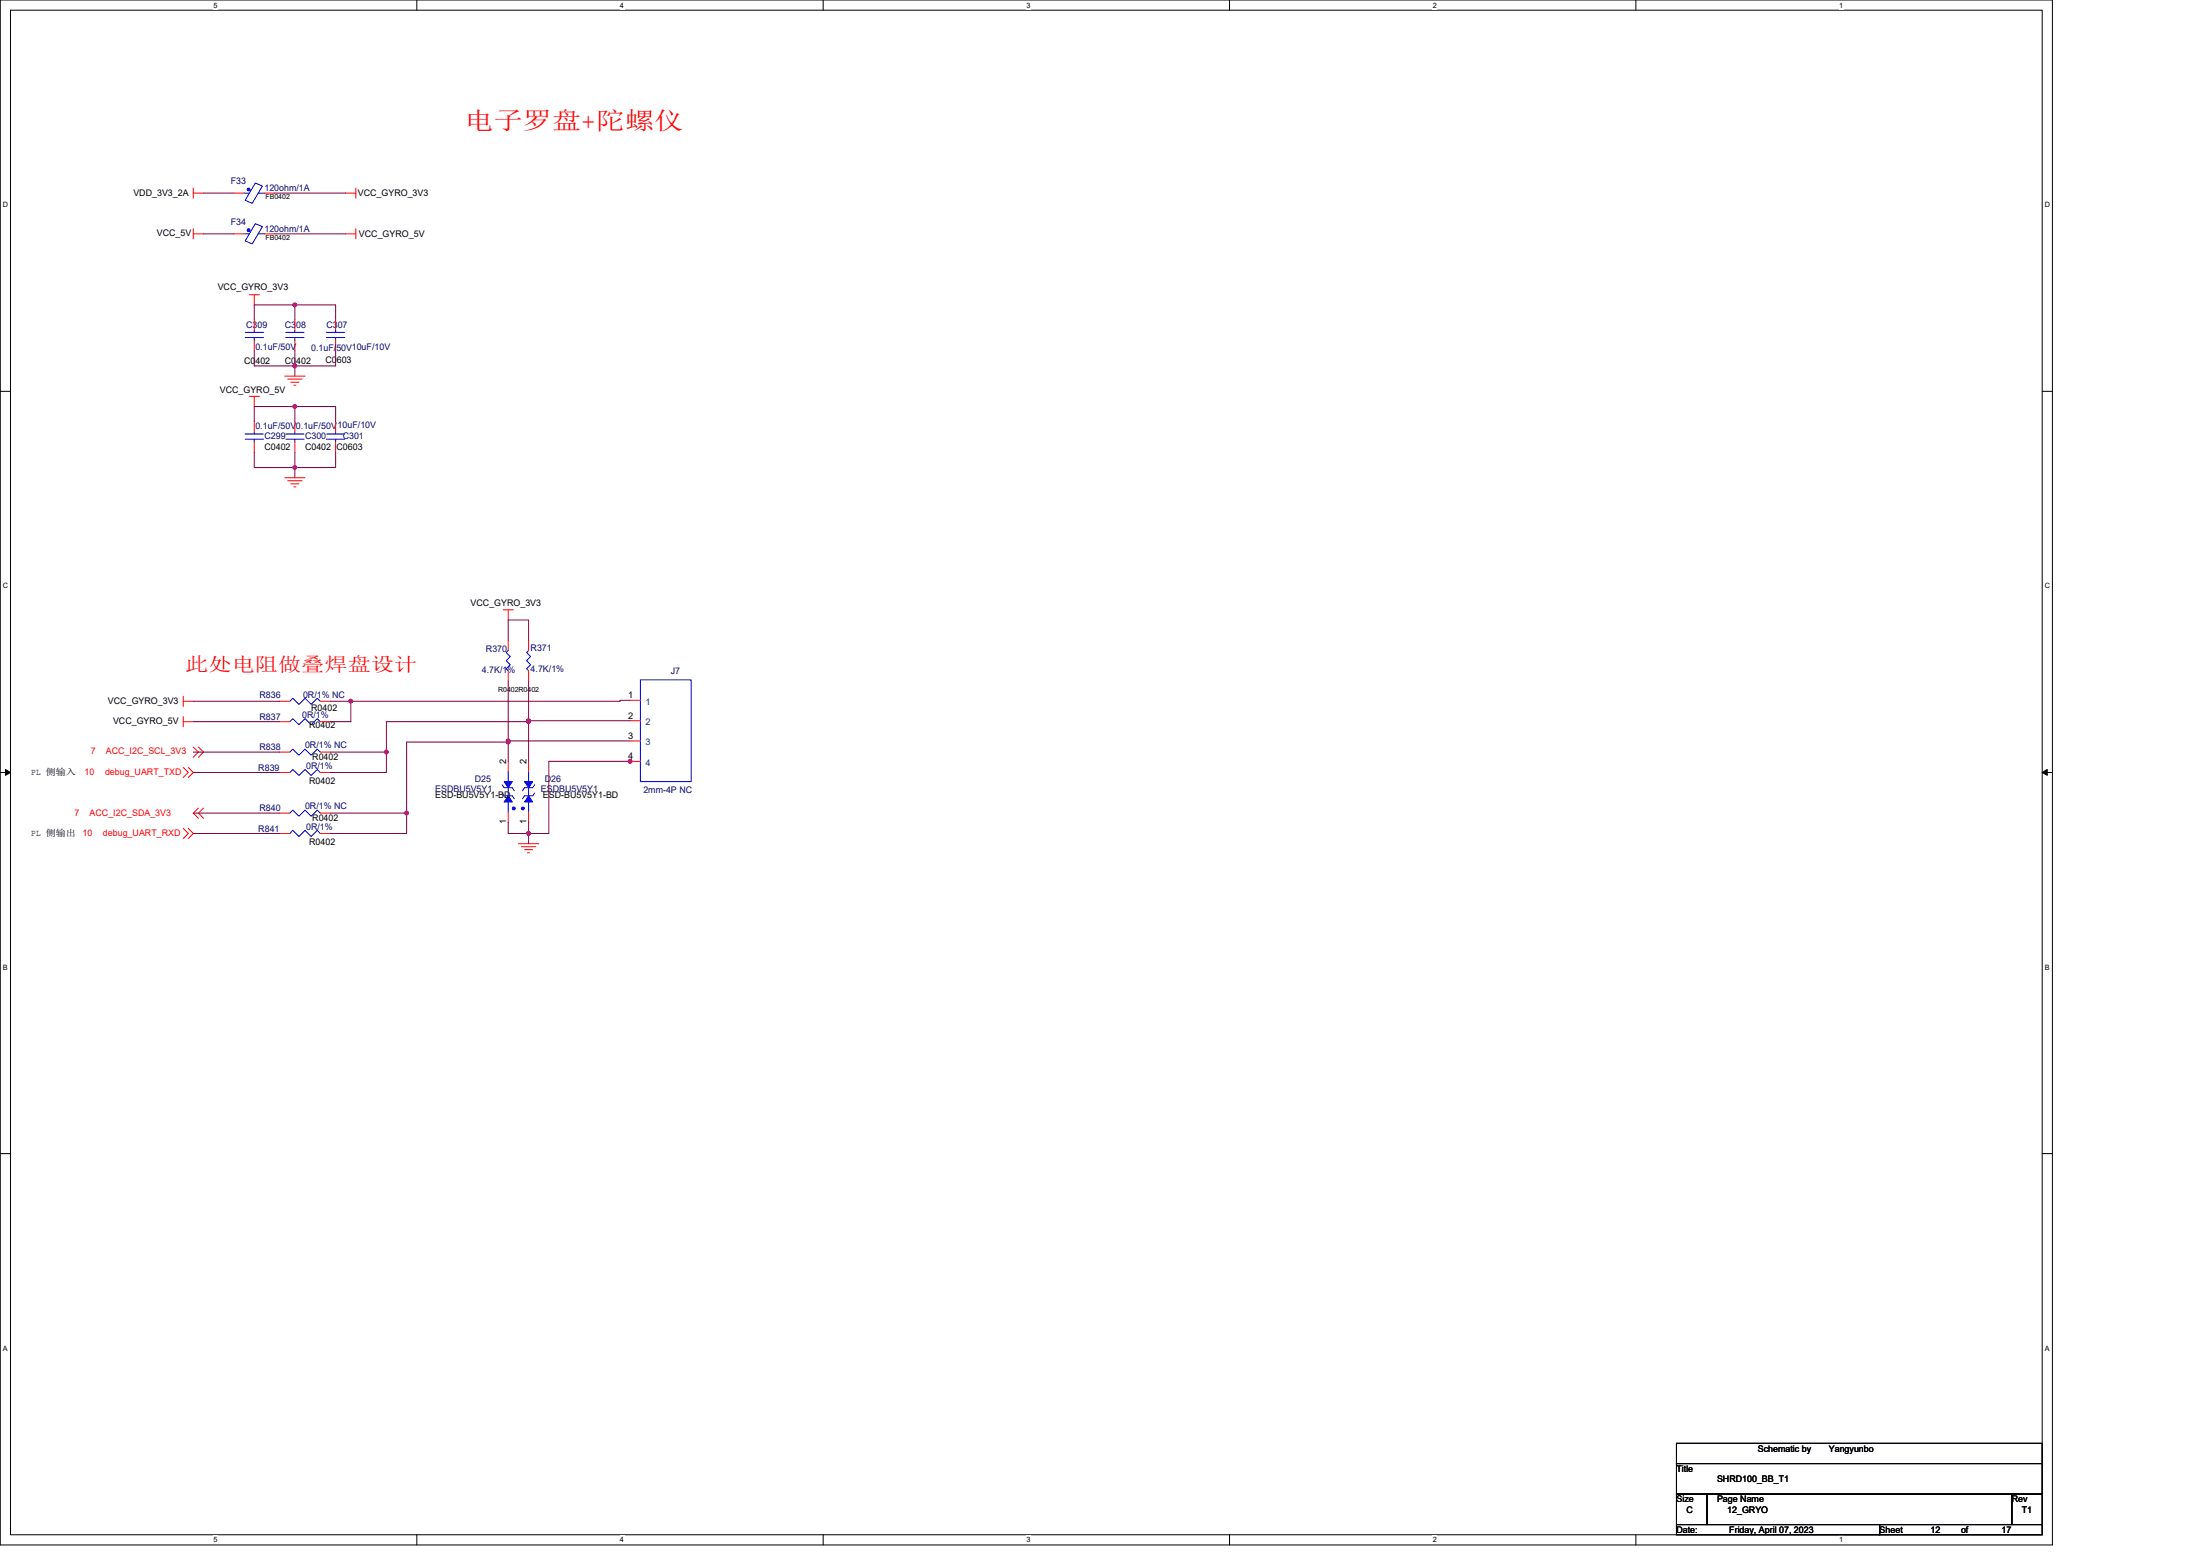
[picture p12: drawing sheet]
<svg xmlns="http://www.w3.org/2000/svg" width="297mm" height="210mm" viewBox="0 0 297 210" stroke-linecap="round" stroke-linejoin="round" font-family="sans-serif">
<path d="M0 0h277.1v208.5h-277.1zM1.4 1.4h274.3v205.7h-274.3z" fill="none" stroke="#000" stroke-width=".14"/>
<g fill="#fff">
<path d="M28.8 .1h.6v1.1h-.6z"/>
<path d="M28.8 207.3h.6v1.1h-.6z"/>
</g>
<path d="M56.3 0v1.4M56.3 207.1v1.4" fill="none" stroke="#000" stroke-width=".14"/>
<g fill="#fff">
<path d="M83.7 .1h.6v1.1h-.6z"/>
<path d="M83.7 207.3h.6v1.1h-.6z"/>
</g>
<path d="M111.1 0v1.4M111.1 207.1v1.4" fill="none" stroke="#000" stroke-width=".14"/>
<g fill="#fff">
<path d="M138.6 .1h.5v1.1h-.5z"/>
<path d="M138.6 207.3h.5v1.1h-.5z"/>
</g>
<path d="M166 0v1.4M166 207.1v1.4" fill="none" stroke="#000" stroke-width=".14"/>
<g fill="#fff">
<path d="M193.4 .1h.6v1.1h-.6z"/>
<path d="M193.4 207.3h.6v1.1h-.6z"/>
</g>
<path d="M220.9 0v1.4M220.9 207.1v1.4" fill="none" stroke="#000" stroke-width=".14"/>
<g fill="#fff">
<path d="M248.3 .1h.6v1.1h-.6z"/>
<path d="M248.3 207.3h.6v1.1h-.6z"/>
<path d="M.4 27.1h.7v1.1h-.7z"/>
<path d="M276.1 27.1h.7v1.1h-.7z"/>
<path d="M.4 78.5h.7v1.1h-.7z"/>
<path d="M276.1 78.5h.7v1.1h-.7z"/>
</g>
<path d="M0 52.8h1.4M275.7 52.8h1.4" fill="none" stroke="#000" stroke-width=".14"/>
<g fill="#fff">
<path d="M.4 130h.7v1.1h-.7z"/>
<path d="M276.1 130h.7v1.1h-.7z"/>
</g>
<path d="M0 104.2h1.4M275.7 104.2h1.4" fill="none" stroke="#000" stroke-width=".14"/>
<path d="M.7 103.8l.7 .4-.7 .4zM275.7 104.2l.7-.4v.8z" fill="#000" stroke="#000" stroke-width=".14"/>
<g fill="#fff">
<path d="M.4 181.4h.7v1.1h-.7z"/>
<path d="M276.1 181.4h.7v1.1h-.7z"/>
</g>
<path d="M0 155.7h1.4M275.7 155.7h1.4M226.4 194.8h49.3v2.7h-49.3zM226.4 197.5h49.3v4.1h-49.3zM226.4 201.6h4.1v4.1h-4.1zM226.4 205.7h27.4v1.4h-27.4zM230.5 201.6h41.1v4.1h-41.1zM253.8 205.7h21.9v1.4h-21.9zM271.6 201.6h4.1v4.1h-4.1z" fill="none" stroke="#000" stroke-width=".14"/>
<g fill="none" stroke="#f00" stroke-width=".14">
<path d="M26.1 31.6h1.4M26.1 30.9v1.3M26.1 26.1h1.4M26.1 25.4v1.4M31.6 31.6h1.4M31.6 26.1h1.4M33.7 39.8h1.3M34.3 39.8v1.3M35.7 31.6h1.4M35.7 26.1h1.4M46.7 26.1h1.3M46.7 31.6h1.3"/>
<path d="M48 25.4v1.4M48 30.9v1.3M33.7 53.5h1.3M34.3 53.5v1.4M34.3 56.9v1.4M34.3 59.7v1.3M34.3 43.2v1.4M34.3 46v1.3M38.5 50.8h2.7M38.9 51.2h1.9M39.3 51.6h1.1M39.7 52h.3"/>
<path d="M39.8 43.2v1.4M39.8 46v1.3M39.8 56.9v1.4M39.8 59.7v1.3M45.3 45.8v1.4M45.3 43.1v1.3M45.3 56.9v1.4M45.3 59.7v1.3M38.5 64.5h2.7M38.9 64.9h1.9M39.3 65.3h1.1M39.7 65.7h.3"/>
<path d="M24.7 97.4h1.4M24.7 96.7v1.4M24.7 94.6h1.4M24.7 94v1.3M37.8 94.6h1.3M37.8 97.4h1.3M43.2 94.6h1.4M43.2 97.4h1.4M67.9 82.3h1.4M68.6 82.3v1.4M68.6 90.5v1.4M68.6 86.4v1.4"/>
<path d="M71.4 90.5v1.4M71.4 86.4v1.4M85.1 94.5h1.4M85.1 97.3h1.4M85.1 100h1.4M24.7 111.8l.7 .7-.7 .7M24.7 103.6l.7 .6-.7 .7M25.4 111.8l.7 .7-.7 .7M25.4 103.6l.7 .6-.7 .7M26.1 100.8l.7 .7-.7 .7M26.8 109.1l-.7 .6 .7 .7M26.8 100.8l.7 .7-.7 .7"/>
<path d="M27.5 109.1l-.7 .6 .7 .7M37.8 101.5h1.3M37.8 109.7h1.3M37.8 104.2h1.3M37.8 112.5h1.3M43.2 101.5h1.4M43.2 109.7h1.4M43.2 104.2h1.4M43.2 112.5h1.4M68.6 109.6v1.4M68.6 102.7v1.4M70 113.9h2.7"/>
<path d="M70.4 114.3h1.9M70.8 114.7h1.1M71.2 115.1h.3M71.4 109.6v1.4M71.4 102.7v1.4M85.1 102.7h1.4"/>
</g>
<g fill="none" stroke="#00f" stroke-width=".14">
<path d="M33 31.6h.7M33 26.1h.7M34.5 30.2l.9 .4-1.3 2.3-1-.4zM34.5 24.7l.9 .4-1.3 2.3-1-.4zM34.9 31.6h.8M34.9 26.1h.8M33.1 59.3h2.5M33.1 58.6h2.5M33.1 45.6h2.5M33.1 44.9h2.5M34.3 58.3v.3M34.3 59.3v.4"/>
<path d="M34.3 44.6v.3M34.3 45.6v.4M38.6 45.6h2.5M38.6 44.9h2.5M38.6 59.3h2.5M38.6 58.6h2.5M39.8 44.6v.3M39.8 45.6v.4M39.8 58.3v.3M39.8 59.3v.4M44.1 44.9h2.4M44.1 45.6h2.4"/>
<path d="M44.1 59.3h2.4M44.1 58.6h2.4M45.3 45.6v.2M45.3 44.4v.5M45.3 58.3v.3M45.3 59.3v.4M39.1 94.6l.4-.4 .9 .9 .8-.9 .8 .9 .8-.9 .4 .4M39.1 97.4l.4-.4 .9 .8 .8-.8 .8 .8 .8-.8 .4 .4M68.6 87.8l-.3 .3 .6 .5-.6 .6 .6 .5-.6 .6 .3 .2M71.4 87.8l-.3 .3 .5 .5-.5 .6 .5 .5-.5 .6 .3 .2M86.5 91.8h6.8v13.7h-6.8zM39.1 101.5l.4-.4 .9 .8 .8-.8 .8 .8 .8-.8 .4 .4"/>
<path d="M39.1 109.7l.4-.4 .9 .9 .8-.9 .8 .9 .8-.9 .4 .4M39.1 104.2l.4-.4 .9 .8 .8-.8 .8 .8 .8-.8 .4 .4M39.1 112.5l.4-.4 .9 .8 .8-.8 .8 .8 .8-.8 .4 .4M67.8 105.9l.3 .4h1.1l.2 .4M67.8 107l.3 .4h1.1l.2 .4M68.6 104.1v5.5M71.4 104.1v5.5M72.2 105.9l-.3 .4h-1.1l-.3 .4M72.2 107l-.3 .4h-1.1l-.3 .4"/>
</g>
<g fill="#00f" stroke="#00f" stroke-width=".14">
<path d="M70.8 105.5h1.1l-.5 .8z"/>
<path d="M71.4 107.4l.5 .8h-1.1z"/>
<path d="M68.1 105.5h1.1l-.6 .8z"/>
<path d="M68.6 107.4l.6 .8h-1.1z"/>
<path d="M33.4 30.9h.3v.3h-.3z" fill-rule="evenodd"/>
<circle cx="70.6" cy="109.1" r=".2"/>
<circle cx="33.6" cy="25.6" r=".19"/>
<circle cx="69.4" cy="109.1" r=".2"/>
</g>
<g fill="none" stroke="#800040" stroke-width=".14">
<path d="M27.5 26.1h4.1M27.5 31.6h4.1M37.1 26.1h9.6M37.1 31.6h9.6M34.3 47.3v2.1h5.5M39.8 54.9h5.5v2M39.8 54.9v2M39.8 49.4v1.4M39.8 54.9h-5.5v2M39.8 47.3v2.1M39.8 41.1v2.1M45.3 47.2v2.2h-5.5"/>
<path d="M45.3 43.1v-2h-11v2.1M34.3 61v2.1h5.5M39.8 61v2.1M39.8 63.1v1.4M45.3 61v2.1h-5.5M26.1 94.6h11.7M26.1 97.4h11.7M44.6 94.6h2.8M47.4 94.6v2.8h-2.8M68.6 100h16.5M68.6 100v.1M68.6 91.9v8.1"/>
<path d="M68.6 86.4v-2.7h2.8v2.7M71.4 91.9v5.4M71.4 97.3h13.7M71.4 97.3v.1M71.4 97.4h-19.2v4.1M71.4 97.4v5.3M85.1 94.5h-1.4v.1h-36.3M26.1 101.5h11.7M26.1 104.2h11.7M26.1 109.7h11.7M26.1 112.5h11.7M44.6 101.5h7.6"/>
<path d="M44.6 109.7h10.3M52.2 101.5v2.7h-7.6M54.9 109.7v2.8h-10.3M68.6 100.1h-13.7v9.6M68.6 111v1.5h2.8M68.6 100.1v2.6M71.4 111v1.5M71.4 112.5v1.4M85.2 102.7h-11.1v9.8h-2.7"/>
</g>
<g fill="#f0f" stroke="#f0f" stroke-width=".14">
<circle cx="52.2" cy="101.5" r=".27"/>
<circle cx="71.4" cy="112.5" r=".27"/>
<circle cx="71.4" cy="97.4" r=".27"/>
<circle cx="54.9" cy="109.7" r=".27"/>
<circle cx="68.6" cy="100" r=".27"/>
<circle cx="85.1" cy="102.7" r=".27"/>
<circle cx="71.4" cy="97.2" r=".26"/>
<circle cx="39.8" cy="41.1" r=".27"/>
<circle cx="39.8" cy="49.4" r=".27"/>
<circle cx="39.8" cy="54.9" r=".27"/>
<circle cx="39.8" cy="63.1" r=".27"/>
<circle cx="68.6" cy="100.1" r=".27"/>
<circle cx="47.4" cy="94.6" r=".27"/>
</g>
<text font-size="3.3" fill="#f00" x="62.7" y="17.4">电子罗盘+陀螺仪</text>
<text font-size="2.6" fill="#f00" x="25" y="90.6">此处电阻做叠焊盘设计</text>
<g font-size="1.2">
<text x="18" y="26.5">VDD_3V3_2A</text>
<text x="48.3" y="26.5">VCC_GYRO_3V3</text>
<text x="21.2" y="31.9">VCC_5V</text>
<text x="48.5" y="32">VCC_GYRO_5V</text>
<text x="29.4" y="39.1">VCC_GYRO_3V3</text>
<text x="29.7" y="53">VCC_GYRO_5V</text>
<text x="33" y="49.1">C0402</text>
<text x="38.5" y="49.1">C0402</text>
<text x="43.9" y="49">C0603</text>
<text x="35.7" y="60.8">C0402</text>
<text x="41.2" y="60.8">C0402 C0603</text>
<text x="63.5" y="81.8">VCC_GYRO_3V3</text>
<text x="14.6" y="95">VCC_GYRO_3V3</text>
<text x="42" y="95.9">R0402</text>
<text x="84.8" y="94.2">1</text>
<text x="15.3" y="97.7">VCC_GYRO_5V</text>
<text x="41.7" y="98.2">R0402</text>
<text x="84.8" y="97">2</text>
<text x="84.8" y="99.7">3</text>
<text x="4.2" y="104.5">PL 侧输入</text>
<text x="41.7" y="105.8">R0402</text>
<text x="42.2" y="102.6">R0402</text>
<text x="58.8" y="107.7">ESD-BU5V5Y1-BD</text>
<text x="68.3" y="103.2" transform="rotate(-90 68.3 103.2)">2</text>
<text x="71.1" y="103.2" transform="rotate(-90 71.1 103.2)">2</text>
<text x="73.3" y="107.7">ESD-BU5V5Y1-BD</text>
<text x="84.8" y="102.4">4</text>
<text x="4.2" y="112.8">PL 侧输出</text>
<text x="42.2" y="110.8">R0402</text>
<text x="68.3" y="111.3" transform="rotate(-90 68.3 111.3)">1</text>
<text x="71.1" y="111.3" transform="rotate(-90 71.1 111.3)">1</text>
<text x="41.7" y="114">R0402</text>
<text x="237.3" y="195.9">Schematic by</text>
<text x="246.9" y="195.9">Yangyunbo</text>
<text x="226.4" y="198.6">Title</text>
<text x="226.4" y="202.8">Size</text>
<text x="231.8" y="202.8">Page Name</text>
<text x="231.8" y="200">SHRD100_BB_T1</text>
<text x="271.6" y="202.8">Rev</text>
<text x="226.4" y="206.9">Date:</text>
<text x="227.7" y="204.1">C</text>
<text x="233.2" y="204.1">12_GRYO</text>
<text x="233.5" y="206.9">Friday, April 07, 2023</text>
<text x="253.8" y="206.9">Sheet</text>
<text x="260.6" y="206.9">12</text>
<text x="264.8" y="206.9">of</text>
<text x="270.3" y="206.9">17</text>
<text x="273" y="204.1">T1</text>
</g>
<g font-size="1.2" fill="#000080">
<text x="31.2" y="24.8">F33</text>
<text x="35.7" y="25.8">120ohm/1A</text>
<text x="31.2" y="30.3">F34</text>
<text x="35.7" y="31.3">120ohm/1A</text>
<text x="33.2" y="44.3">C309</text>
<text x="34.5" y="47.2">0.1uF/50V</text>
<text x="38.5" y="44.3">C308</text>
<text x="42" y="47.3">0.1uF/50V10uF/10V</text>
<text x="44.1" y="44.3">C307</text>
<text x="34.5" y="57.9">0.1uF/50V0.1uF/50V10uF/10V</text>
<text x="35.7" y="59.3">C299</text>
<text x="41.2" y="59.3">C300</text>
<text x="46.3" y="59.3">C301</text>
<text x="65.6" y="87.9">R370</text>
<text x="71.6" y="87.8">R371</text>
<text x="35" y="94.3">R836</text>
<text x="40.9" y="94.1">0R/1% NC</text>
<text x="65.1" y="90.8">4.7K/1%</text>
<text x="71.6" y="90.7">4.7K/1%</text>
<text x="90.6" y="91">J7</text>
<text x="35" y="97.1">R837</text>
<text x="35" y="101.3">R838</text>
<text x="40.8" y="96.9">0R/1%</text>
<text x="41.2" y="101">0R/1% NC</text>
<text x="34.9" y="104">R839</text>
<text x="41.3" y="103.7">0R/1%</text>
<text x="58.8" y="106.9">ESDBU5V5Y1</text>
<text x="64.1" y="105.5">D25</text>
<text x="73" y="106.9">ESDBU5V5Y1</text>
<text x="73.6" y="105.5">D26</text>
<text x="86.9" y="107">2mm-4P NC</text>
<text x="34.9" y="112.2">R841</text>
<text x="35" y="109.5">R840</text>
<text x="41.2" y="109.2">0R/1% NC</text>
<text x="41.3" y="112">0R/1%</text>
</g>
<g font-size="1.2" fill="#004080">
<text x="87.1" y="95.1">1</text>
<text x="87.1" y="97.8">2</text>
<text x="87.1" y="100.6">3</text>
<text x="87.1" y="103.3">4</text>
</g>
<g font-size="1.2" fill="#f00">
<text x="12.3" y="101.8">7</text>
<text x="14.3" y="101.8">ACC_I2C_SCL_3V3</text>
<text x="11.4" y="104.5">10</text>
<text x="14.2" y="104.5">debug_UART_TXD</text>
<text x="10.1" y="110.2">7</text>
<text x="11.2" y="112.8">10</text>
<text x="12.1" y="110.2">ACC_I2C_SDA_3V3</text>
<text x="13.9" y="112.8">debug_UART_RXD</text>
</g>
<g font-size="1">
<text x="28.8" y="1">5</text>
<text x="83.7" y="1">4</text>
<text x="138.6" y="1">3</text>
<text x="193.4" y="1">2</text>
<text x="248.3" y="1">1</text>
<text x=".4" y="28">D</text>
<text x="35.8" y="26.9">FB0402</text>
<text x="276.1" y="28">D</text>
<text x="35.8" y="32.4">FB0402</text>
<text x=".4" y="79.4">C</text>
<text x="276.1" y="79.4">C</text>
<text x="67.2" y="93.4">R0402R0402</text>
<text x=".4" y="130.9">B</text>
<text x="276.1" y="130.9">B</text>
<text x=".4" y="182.3">A</text>
<text x="276.1" y="182.3">A</text>
<text x="28.8" y="208.2">5</text>
<text x="83.7" y="208.2">4</text>
<text x="138.6" y="208.2">3</text>
<text x="193.4" y="208.2">2</text>
<text x="248.3" y="208.2">1</text>
</g>
</svg>
